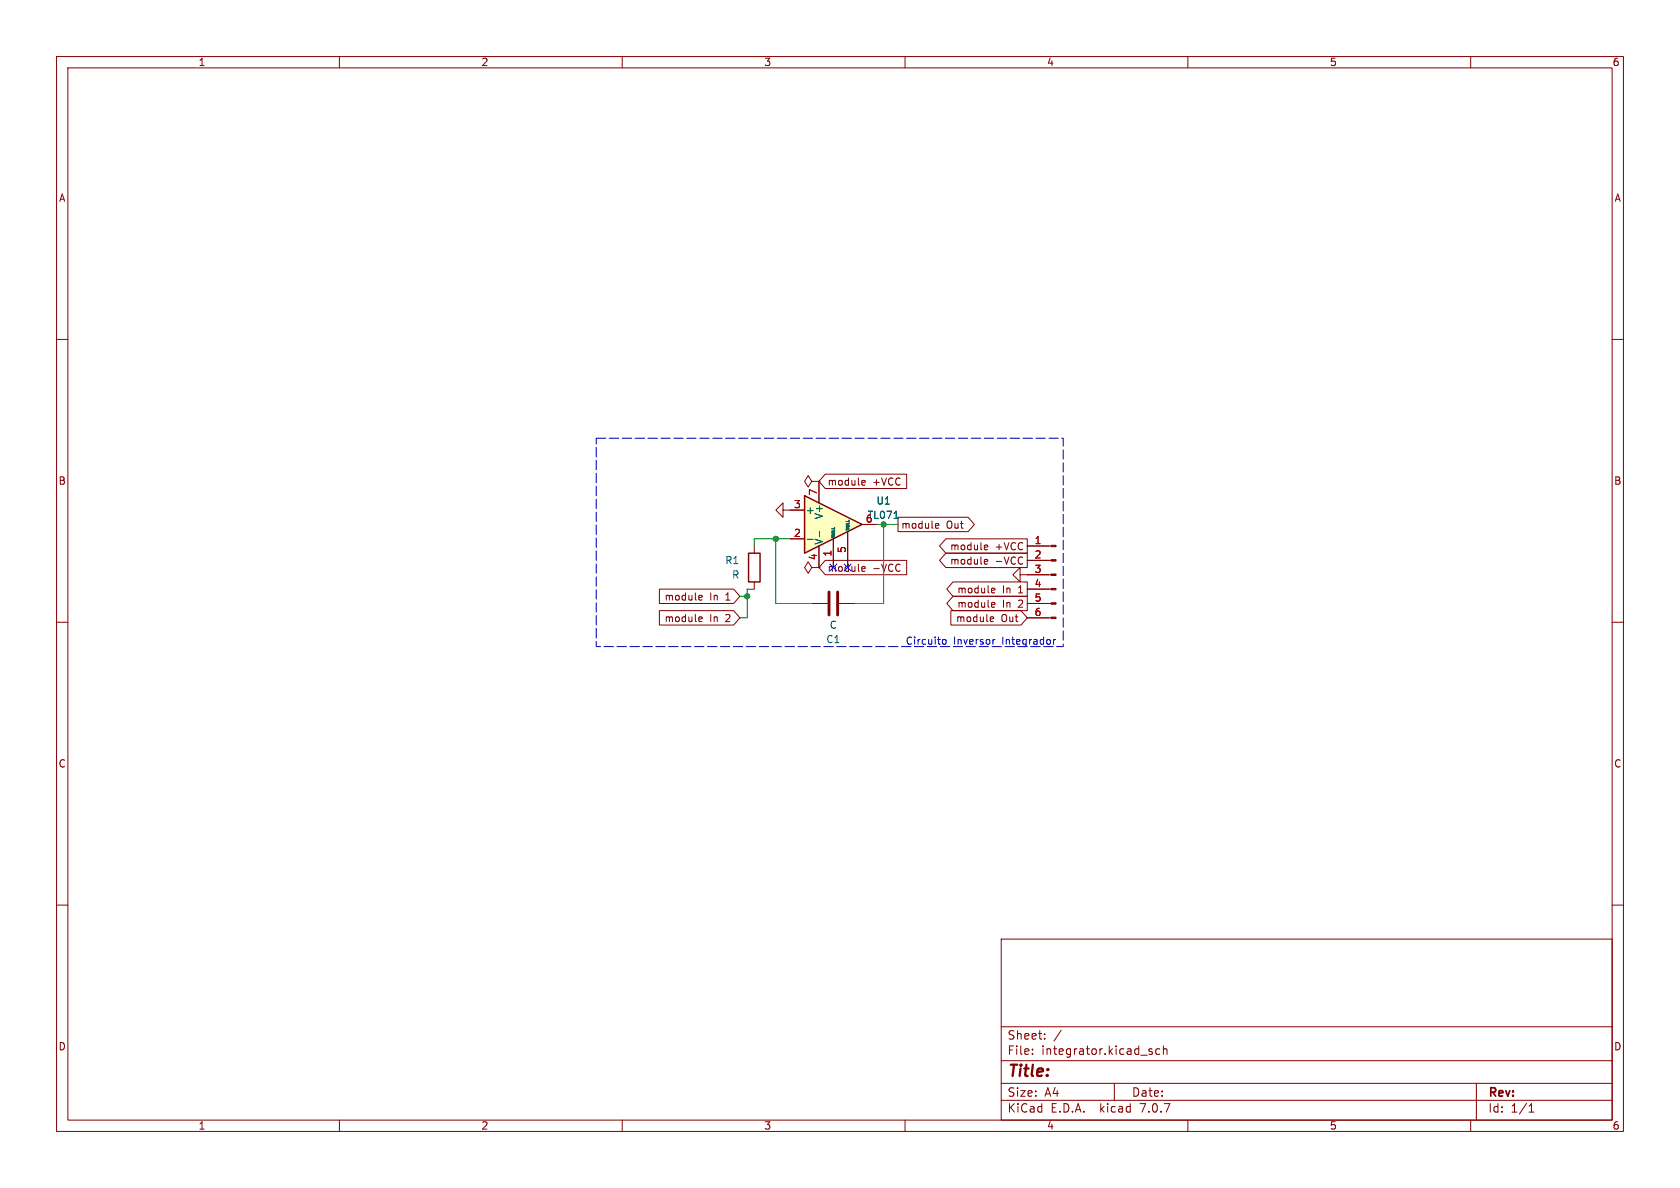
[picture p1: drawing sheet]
<svg xmlns="http://www.w3.org/2000/svg" width="297mm" height="210mm" viewBox="0 0 297 210" stroke-linecap="round" stroke-linejoin="round" font-family="sans-serif">
<g fill="none" stroke="#840000" stroke-width=".18">
<path d="M10 10h277v190h-277zM12 12h273v186h-273zM60 10v2M110 10v2M160 10v2M210 10v2M260 10v2M10 60h2M285 60h2M10 110h2M285 110h2M10 160h2"/>
<path d="M285 160h2M177 166h108v32h-108zM60 198v2M110 198v2M160 198v2M177 194.5h108M177 191.5h108M177 187.5h108M177 181.5h108M182.5 186.3v.1M182.5 185.5v.1M184.7 183.6v.1"/>
<path d="M184.7 182.8v.1M187.6 182.1l-1.3 2M197 191.5v3M203.3 185.9l.4 .1v.2l-.2 .2h-.3M203.3 185.4l.4 .1M205 185.5l-.4-.1-.3 .3v.4l.2 .2h.5M205.7 185.5l.2-.1 .3 .1 .1 .9M205.7 184.9v1.5M210 198v2M260 198v2M261 191.5v6.5M270.3 196.6h.9"/>
<path d="M270.3 195.5l.4-.4v1.5"/>
</g>
<path d="M142.2 87.6l10.2 5.1-10.2 5.1z" fill="#ffffc2"/>
<path d="M132.3 97.8h2.1v5.1h-2.1zM142.2 87.6l10.2 5.1-10.2 5.1z" fill="none" stroke="#840000" stroke-width=".25"/>
<g fill="none" stroke="#840000" stroke-width=".18">
<path d="M133.3 96.5v1.3M138.4 90.2v-1.3l-1.2 1.3 1.2 1.2v-1.2h3.8M139.7 95.3h2.5M143.5 85.1l-.6-1-.7 1 .7 1 .6-1h1.3M144.8 85.1h.1M144.8 85.1v3.8M144.8 96.5v3.8M145.9 83.8h14.4v2.6h-14.4l-1.1-1.3zM145.9 99.1h14.4v2.5h-14.4l-1.1-1.3zM147.3 95.3v5M149.9 94v6.3M152.4 92.7h2.5"/>
<path d="M152.5 84.9l.4 .1 .1 .2-.6 .1M152.9 85.7l-.4 .1M158.7 91.4h12.5l1.1 1.3-1.1 1.3h-12.5zM165.6 92.5l.3 .1 .1 .2-.6 .2M165.9 93.3l-.3 .1M167.2 97.8h14.4v2.5h-14.4l-1.1-1.2zM167.2 95.2h14.4v2.6h-14.4l-1.1-1.3zM174.2 98.9h.4v.3l-.6 .1M174.2 96.3l.4 .1v.2l-.6 .2M174.6 99.7h-.4M174.6 97.1l-.4 .1M181.6 99.1h4.2"/>
<path d="M181.6 96.5h4.2M116.6 104.1h13.1l1.1 1.3-1.1 1.3h-13.1zM116.6 107.9h13.1l1.1 1.3-1.1 1.3h-13.1zM123.7 105.2l.4 .1v.2l-.6 .2M123.7 109l.4 .1v.2l-.6 .2M124.1 106l-.4 .1M124.1 109.8l-.4 .1M133.3 102.9v1.2M143.5 100.3l-.6-1-.7 1 .7 1 .6-1h1.3M143.5 106.7h2.8M144.8 100.3h.1M148.3 106.7h2.8"/>
<path d="M152.5 100.2h.4l.1 .3-.6 .1M152.9 100.9l-.4 .1M168.1 107.9h12.4l1.1 1.3-1.1 1.3h-12.4zM168.5 102.9h13.1v2.5h-13.1l-1.1-1.3zM168.5 105.4h13.1v2.6h-13.1l-1.1-1.3zM175.2 109l.4 .1 .1 .2-.6 .2M175.5 104h.3l.1 .3-.6 .1M175.5 106.5l.3 .1 .1 .2-.6 .1M175.6 109.8l-.4 .1M175.8 104.7l-.3 .1M175.8 107.3l-.3 .1M180.3 101.6v-1.3l-1.2 1.3 1.2 1.3v-1.3h5.5"/>
<path d="M181.6 109.2h4.2M181.6 106.7h4.2M181.6 104.1h4.2"/>
</g>
<path d="M142.8 95.3h.9M144.9 93.9v1M158.1 91.6h.7" fill="none" stroke="#006464" stroke-width=".18"/>
<g fill="#840000" stroke="#840000" stroke-width=".18">
<path d="M185.8 109.1h.9v.2h-.9z"/>
<path d="M185.8 106.6h.9v.2h-.9z"/>
<path d="M185.8 104h.9v.3h-.9z"/>
<path d="M185.8 101.5h.9v.2h-.9z"/>
<path d="M185.8 98.9h.9v.3h-.9z"/>
<path d="M185.8 96.4h.9v.2h-.9z"/>
</g>
<path d="M146.6 104.6v4.1M148.1 104.6v4.1" fill="none" stroke="#840000" stroke-width=".51"/>
<path d="M166.7 113.2l.1-.2 .4 .2 .1 .4-.2 .2-.3 .1-.1-.1zM175.9 113l-.4 .3M186.2 113v.9M186.6 113l-.4 .3" fill="none" stroke="#0000c2" stroke-width=".18"/>
<path d="M105.4 77.5h82.6v36.8h-82.6v-36.8" fill="none" stroke="#0000c2" stroke-width=".18" stroke-dasharray="1.7 .6"/>
<path d="M137.2 95.3v11.4h6.3M139.7 95.3h-6.4v1.2M154.9 92.7h3.8M156.2 92.7v14h-5.1M130.8 105.4h1.3M133.3 104.1h-1.2v5.1h-1.3" fill="none" stroke="#009600" stroke-width=".18"/>
<g fill="#009600" stroke="#009600" stroke-width=".18">
<circle cx="156.2" cy="92.7" r=".46"/>
<circle cx="137.2" cy="95.3" r=".46"/>
<circle cx="132.1" cy="105.4" r=".46"/>
</g>
<text font-size="2.8" fill="#840000" x="178" y="190.9">Title:</text>
<g font-size="2.1" fill="#840000">
<text x="178" y="184">Sheet:</text>
<text x="178" y="186.7">File:</text>
<text x="184.1" y="186.7">integrator.kicad_sch</text>
<text x="178" y="196.9">KiCad</text>
<text x="178" y="194.1">Size:</text>
<text x="184.7" y="194.1">A4</text>
<text x="185.7" y="196.9">E.D.A.</text>
<text x="194.6" y="196.9">kicad</text>
<text x="200" y="194.1">Date:</text>
<text x="201.8" y="196.9">7.0.7</text>
<text x="263" y="194.3">Rev:</text>
<text x="263" y="196.9">Id:</text>
<text x="267.1" y="196.9">1/1</text>
</g>
<g font-size="1.8" fill="#840000">
<text x="35" y="11.9">1</text>
<text x="85" y="11.9">2</text>
<text x="135" y="11.9">3</text>
<text x="185" y="11.9">4</text>
<text x="235" y="11.9">5</text>
<text x="285" y="11.9">6</text>
<text x="10.3" y="35.9">A</text>
<text x="285.3" y="35.9">A</text>
<text x="10.3" y="85.9">B</text>
<text x="146.2" y="86">module</text>
<text x="154.3" y="86">+VCC</text>
<text x="285.3" y="85.9">B</text>
<text x="159.2" y="93.7">module</text>
<text x="167.3" y="93.7">Out</text>
<text x="154.3" y="101.3">-VCC</text>
<text x="167.9" y="100">module</text>
<text x="167.9" y="97.5">module</text>
<text x="175.9" y="100">-VCC</text>
<text x="175.9" y="97.5">+VCC</text>
<text x="117.4" y="106.4">module</text>
<text x="125.5" y="106.4">In</text>
<text x="128.4" y="106.4">1</text>
<text x="169.1" y="105.1">module</text>
<text x="169.1" y="107.6">module</text>
<text x="177.2" y="105.1">In</text>
<text x="177.2" y="107.6">In</text>
<text x="180.1" y="105.1">1</text>
<text x="180.1" y="107.6">2</text>
<text x="117.4" y="110.2">module</text>
<text x="125.5" y="110.2">In</text>
<text x="128.4" y="110.2">2</text>
<text x="168.9" y="110.2">module</text>
<text x="177" y="110.2">Out</text>
<text x="10.3" y="135.9">C</text>
<text x="285.3" y="135.9">C</text>
<text x="10.3" y="185.9">D</text>
<text x="285.3" y="185.9">D</text>
<text x="35" y="199.9">1</text>
<text x="85" y="199.9">2</text>
<text x="135" y="199.9">3</text>
<text x="185" y="199.9">4</text>
<text x="235" y="199.9">5</text>
<text x="285" y="199.9">6</text>
</g>
<g font-size="1.8" fill="#a90000">
<text x="140.3" y="89.9">3</text>
<text x="144.5" y="87.7" transform="rotate(-90 144.5 87.7)">7</text>
<text x="140.3" y="95">2</text>
<text x="153" y="92.5">6</text>
<text x="144.5" y="99.1" transform="rotate(-90 144.5 99.1)">4</text>
<text x="147.1" y="98.5" transform="rotate(-90 147.1 98.5)">1</text>
<text x="149.6" y="97.9" transform="rotate(-90 149.6 97.9)">5</text>
<text x="182.8" y="96.3">1</text>
<text x="182.8" y="98.8">2</text>
<text x="182.8" y="101.3">3</text>
<text x="182.8" y="103.9">4</text>
<text x="182.8" y="106.4">5</text>
<text x="182.8" y="109">6</text>
</g>
<g font-size="1.8" fill="#006464">
<text x="154.8" y="89.4">U1</text>
<text x="142.4" y="91">+</text>
<text x="145.6" y="91.9" transform="rotate(-90 145.6 91.9)">V+</text>
<text x="153.3" y="91.9">TL071</text>
<text x="128.1" y="99.9">R1</text>
<text x="145.6" y="96.4" transform="rotate(-90 145.6 96.4)">V-</text>
<text x="129.3" y="102.5">R</text>
<text x="146" y="113.9">C1</text>
<text x="146.6" y="111.4">C</text>
</g>
<text font-size="1.8" fill="#000084" x="146.2" y="101.3">module</text>
<g font-size="1.8" fill="#0000c2">
<text x="160" y="114.1">Circuito</text>
<text x="168.6" y="114.1">Inversor</text>
<text x="177.3" y="114.1">Integrador</text>
</g>
<g font-size=".7" fill="#006464">
<text x="147.7" y="95.1" transform="rotate(-90 147.7 95.1)">NULL</text>
<text x="150.3" y="93.9" transform="rotate(-90 150.3 93.9)">NULL</text>
</g>
</svg>
